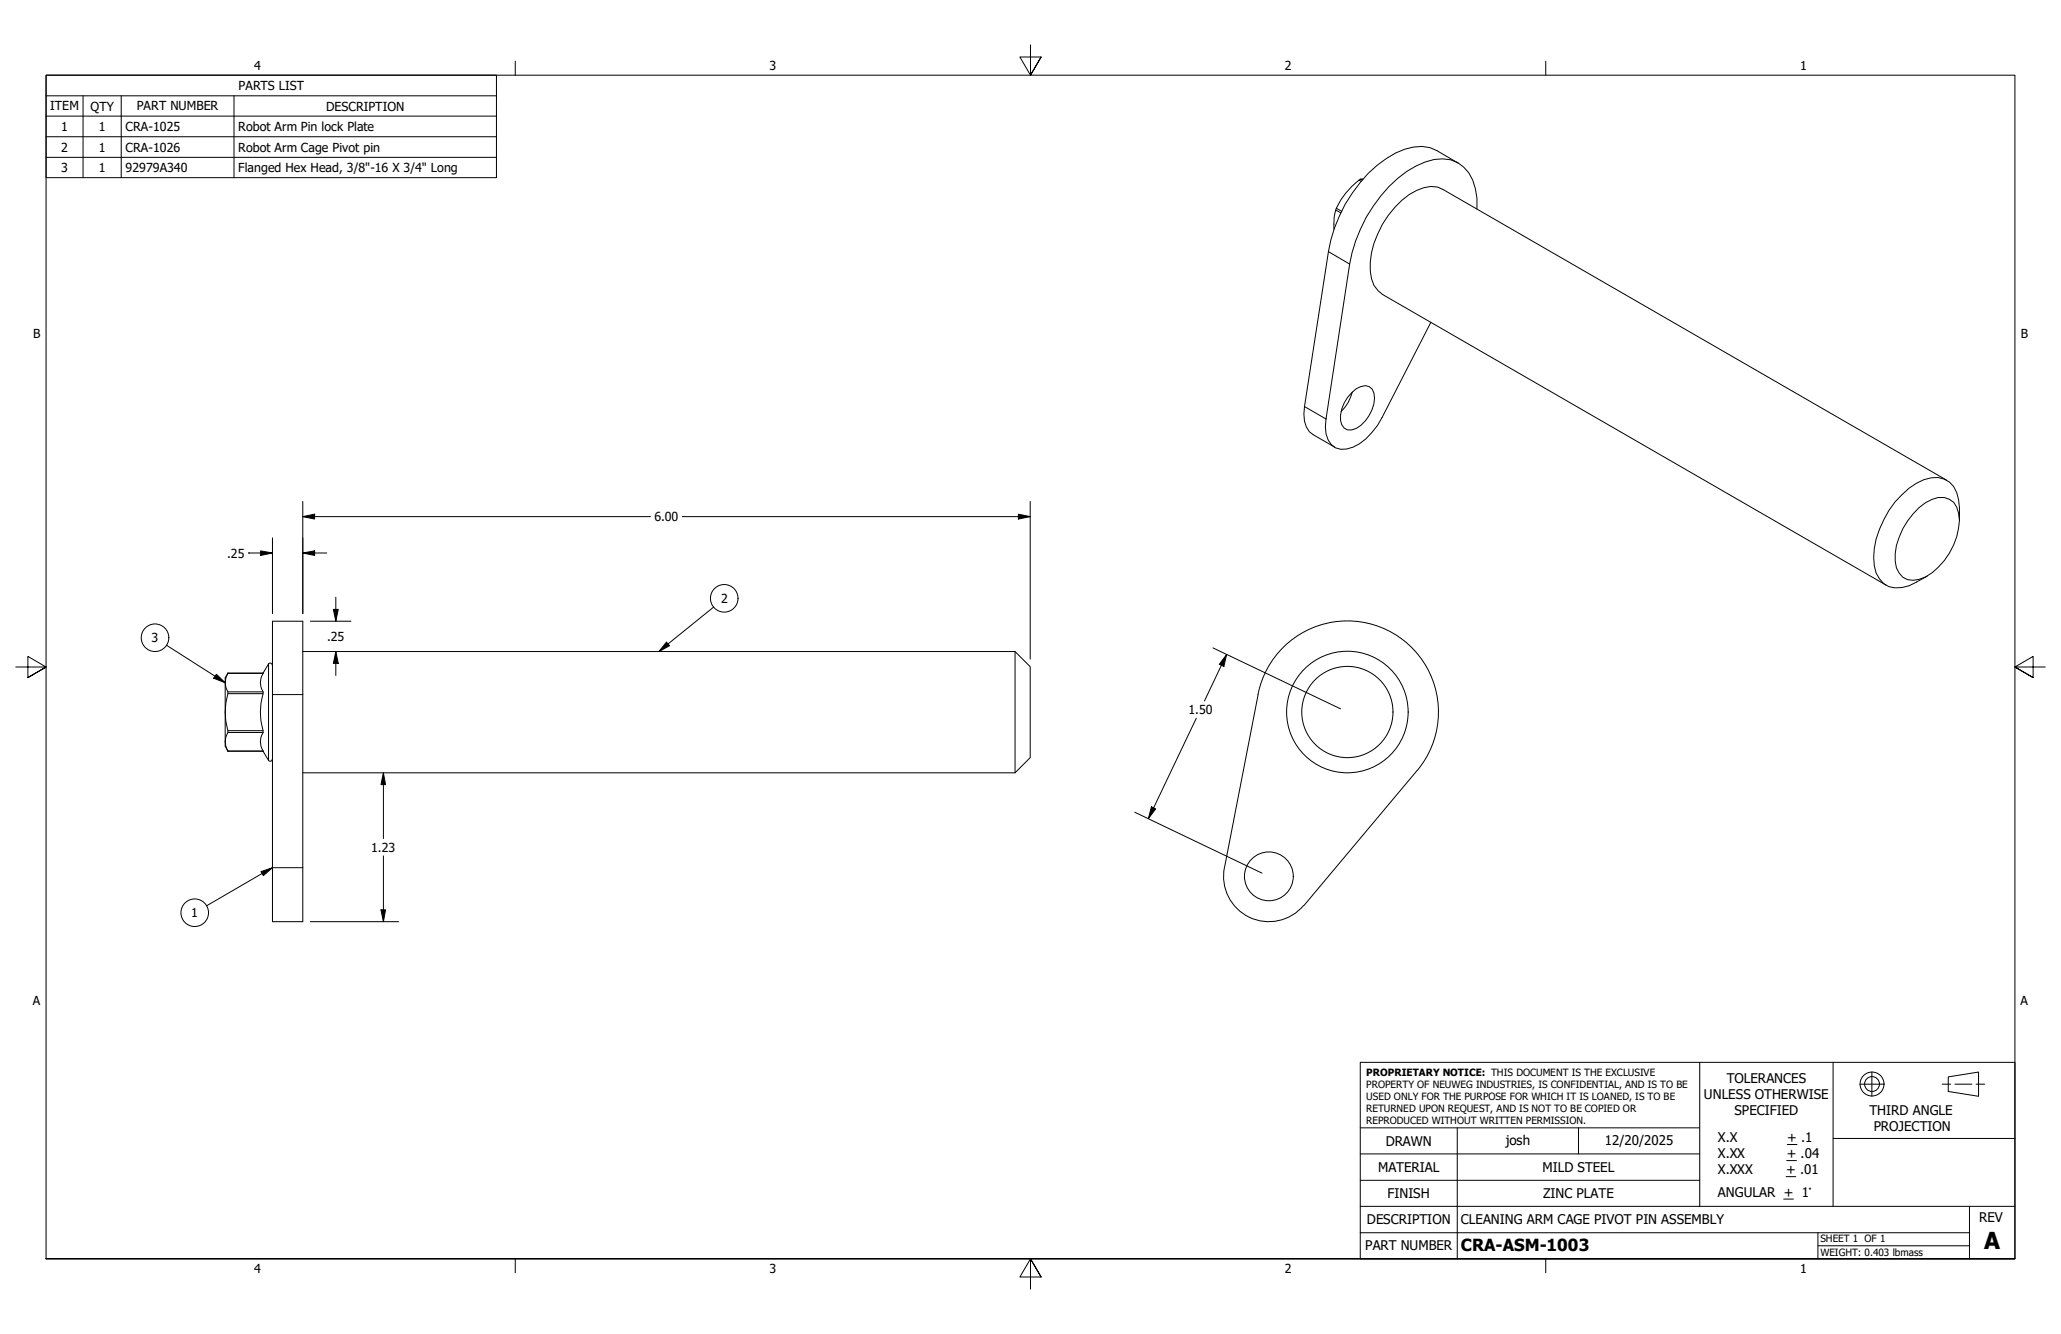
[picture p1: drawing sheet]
<svg xmlns="http://www.w3.org/2000/svg" width="432mm" height="279mm" viewBox="0 0 432 279" stroke-linecap="round" stroke-linejoin="round" font-family="sans-serif">
<!-- layer: Visible (ANSI) -->
<g fill="none" stroke="#000" stroke-width=".21">
<path d="M285.6 37.5a2.04 2.04 0 0 0-1.7 .9 12.1 12.1 0 0 0-4.4 7.1v2.5M305.5 34.2l-4.4-2.6a8 8 0 0 0-6.8-.4 23.3 23.3 0 0 0-11 9.3 31.3 31.3 0 0 0-5 12.2l-5 32.5a6.5 6.5 0 0 0 1 5.2l.8 .7 4.6 2.6M309.4 43.8a12.4 12.4 0 0 0-1.7-7.6 6.7 6.7 0 0 0-7.2-2.8 19.9 19.9 0 0 0-11.2 7.6 31.7 31.7 0 0 0-6.5 14.3l-5 32.5a6.2 6.2 0 0 0 1.1 5.3 3.9 3.9 0 0 0 4.6 .6 12.7 12.7 0 0 0 6.1-6.3l10.2-19.9M283.2 82.2a3.5 3.5 0 0 1 3.6-1.2 3.1 3.1 0 0 1 1 3.6 7.2 7.2 0 0 1-4.6 5.4 1.98 1.98 0 0 1-2.3-1.9 7.3 7.3 0 0 1 2.3-5.9zM283.3 82.1a8.2 8.2 0 0 1-2.3 4.1M402.1 106.3a7.1 7.1 0 0 1 5.3-2.1 3.6 3.6 0 0 1 2.9 3.3 12.4 12.4 0 0 1-1.9 8.3 12.7 12.7 0 0 1-6.3 5.5 3.6 3.6 0 0 1-4.8-2.4 12.2 12.2 0 0 1 2.4-9.8zM407.9 100.6l-105.6-60.9a5.6 5.6 0 0 0-5.5 .2 19.1 19.1 0 0 0-9.7 16.8 5.7 5.7 0 0 0 2.5 5l105.6 60.9M410.5 109a11.6 11.6 0 0 0-1.2-7.1 5 5 0 0 0-6.2-1.4 18.2 18.2 0 0 0-9.3 10.4 13.8 13.8 0 0 0-.7 9.1 4.6 4.6 0 0 0 5.4 3.1l1.5-.4 3.8-2M57 139.3l-.1-.3-.5-.1-1.3 2.1M57.1 130.1h6.3v62.9h-6.3zM63.4 136.5h149.3l3.1 3.1v19.1l-3.1 3.2h-149.3M212.7 136.5v25.4"/>
<path d="M47.8 141l-.6 1v14.3l.6 1.1M47.8 141a4 4 0 0 0 0 4.1 15.4 15.4 0 0 0 0 8.3 3.7 3.7 0 0 0 0 4M47.8 141h7.3M47.8 157.4h7.3M55.1 141a4 4 0 0 0 0 4.1 15.4 15.4 0 0 0 0 8.3 3.7 3.7 0 0 0 0 4M55.1 157.4l1.2 1.9M57 159l-.3 .4-.4-.2M263.6 145.5a19.1 19.1 0 0 1 26.9-13.6 19.1 19.1 0 0 1 6.4 29.5M263.6 145.5l-7.1 36.2a9.5 9.5 0 0 0 5.3 10.4 9.5 9.5 0 0 0 11.3-2.5M296.9 161.4l-23.7 28.3"/>
<circle cx="282.3" cy="149.1" r="12.7"/>
<circle cx="282.3" cy="149.1" r="9.6"/>
<circle cx="265.8" cy="183.5" r="5.1"/>
</g>
<!-- layer: Visible Narrow (ANSI) -->
<g fill="none" stroke="#000" stroke-width=".21">
<path d="M284.7 37.7l.5 .3M285.1 37.5l.3 .2M278.3 52.7l4.5 2.6M279.8 44l1.1 .6M280 43.6l1.1 .7M273.3 85.2l4.5 2.6M56.3 139.1v20.2M47.8 153.4h7.3M47.8 153h7.3M47.8 145.3h7.3M47.8 144.9h7.3M47.8 141h7.3"/>
<path d="M47.8 157.3h7.3M57.1 145.5h6.3M57.1 181.7h6.3"/>
</g>
<!-- layer: Symbol (ANSI) -->
<g fill="none" stroke="#000" stroke-width=".21">
<path d="M9.7 20.1v-4.4h94.3v4.4M9.7 20.1h94.3v4.2M9.7 20.1v17.1h94.3v-12.9M9.7 24.3h94.3M9.7 28.6h94.3M9.7 33h94.3M17.4 20.1v17.1M25.4 20.1v17.1M49 20.1v17.1M34.9 135.1l12.3 7.9M139.6 134.5l.7 .8-2.3 1.2zM149.5 127.1l-11.5 9.4"/>
<path d="M45.3 141.2l1.9 1.8-2.4-1zM54.7 182.6l2.4-.9-1.9 1.7zM57.1 181.7l-13.9 8"/>
<circle cx="32.5" cy="133.6" r="2.89"/>
<circle cx="151.7" cy="125.3" r="2.89"/>
<circle cx="40.8" cy="191.2" r="2.89"/>
</g>
<!-- layer: Border (ANSI) -->
<path d="M107.9 12.8v2.9M215.9 9.4v6.3l-2.2-3.8h4.4l-2.2 3.8 2.2-3.8M323.8 12.8v2.9M3.3 139.7h6.4l-3.9-2.2v4.4l3.9-2.2-3.9 2.2M428.5 139.7h-6.4l3.9-2.2v4.4l-3.9-2.2 3.9 2.2M9.7 263.7v-248h412.4v248h-412.4h412.4M107.9 263.7v2.9M218.1 267.5l-2.2-3.8 2.2 3.8h-4.4l2.2-3.8v6.3M323.8 263.7v2.9" fill="none" stroke="#000" stroke-width=".21"/>
<!-- layer: Title (ANSI) -->
<g fill="none" stroke="#000" stroke-width=".21">
<path d="M285 222.5h137.1v41.2h-137.1zM285 236.2h71.1M305.3 236.2v27.5M330.7 236.2v5.5M356.1 222.5v30.2M374.5 239.7h2M384 222.5v15.9M389.6 227.1h5.1M392.2 224.5v5.1M406.9 227.1h1.8M408.2 225.6l6.3-1.1v5.1l-6.3-1zM409.6 227.1h3.5"/>
<path d="M414 227.1h1.8M422.1 238.4h-38.1v14.3M285 258.2h127.6M285 252.7h137.1M285 247.2h71.1M285 241.7h71.1M373.7 251.1h2M374.2 246.4h2M374.3 243.1h2.1M380.9 258.2v5.5M412.6 252.7v11M380.9 260.9h31.7"/>
<circle cx="392.2" cy="227" r="2.51"/>
<circle cx="392.2" cy="227" r="1.56"/>
</g>
<!-- layer: Dimension (ANSI) -->
<g fill="none" stroke="#000" stroke-width=".21">
<path d="M52.1 115.8h.1M52.1 115.8h5M54.6 115.4l2.5 .4-2.5 .5zM57.1 112.6v15.9M63.4 108.2l2.5-.5v1zM63.4 115.8l2.5-.4v.9zM63.4 108.2h72.9M63.4 105v23.5M63.4 115.8h5.1M142.9 108.2h72.9M213.4 107.7l2.4 .5-2.4 .5zM215.8 105v33"/>
<path d="M65 130.1h8.5M69.8 127.6h1.1l-.5 2.5zM70.4 136.5l.5 2.4h-1.1zM70.4 125.1v5M70.4 136.5v5M254.1 135.7l26.8 12.8M257 137.1l-.6 2.5-.9-.5zM257 137.1l-4.7 9.7M250.6 150.4l-10 21M80.3 161.9l.5 2.4h-1zM80.3 161.9v13.7M80.3 179.3v13.7"/>
<path d="M237.7 170.1l26.7 12.8M241.2 169l.9 .4-1.5 2zM65 193h18.5M79.8 190.6h1l-.5 2.4z"/>
</g>
<path d="M54.6 115.4l2.5 .4-2.5 .5zM63.4 108.2l2.5-.5v1zM63.4 115.8l2.5-.4v.9zM213.4 107.7l2.4 .5-2.4 .5zM69.8 127.6h1.1l-.5 2.5zM70.4 136.5l.5 2.4h-1.1zM257 137.1l-.6 2.5-.9-.5zM80.3 161.9l.5 2.4h-1zM241.2 169l.9 .4-1.5 2zM79.8 190.6h1l-.5 2.4z" fill="#000"/>
<!-- layer: Symbol (ANSI) -->
<path d="M139.6 134.5l.7 .8-2.3 1.2zM45.3 141.2l1.9 1.8-2.4-1zM54.7 182.6l2.4-.9-1.9 1.7z" fill="#000"/>
<text font-size="4.9" x="415.7" y="261.6">A</text>
<text font-size="3.5" x="306.1" y="262">CRA-ASM-1003</text>
<g font-size="2.8">
<text x="361.8" y="226.9">TOLERANCES</text>
<text x="357" y="230.3">UNLESS OTHERWISE</text>
<text x="363.4" y="233.6">SPECIFIED</text>
<text x="391.7" y="233.5">THIRD ANGLE</text>
<text x="290.3" y="240">DRAWN</text>
<text x="315.5" y="239.7">josh</text>
<text x="336.2" y="239.8">12/20/2025</text>
<text x="359.9" y="239.3">X.X</text>
<text x="374.5" y="239.3">+ .1</text>
<text x="392.6" y="236.8">PROJECTION</text>
<text x="288.7" y="245.5">MATERIAL</text>
<text x="323.2" y="245.5">MILD STEEL</text>
<text x="359.9" y="242.6">X.XX</text>
<text x="359.9" y="245.9">X.XXX</text>
<text x="374.2" y="245.9">+ .01</text>
<text x="374.3" y="242.6">+ .04</text>
<text x="290.7" y="251">FINISH</text>
<text x="323.3" y="251">ZINC PLATE</text>
<text x="359.9" y="250.7">ANGULAR + 1°</text>
<text x="286.4" y="256.4">DESCRIPTION</text>
<text x="306.1" y="256.3">CLEANING ARM CAGE PIVOT PIN ASSEMBLY</text>
<text x="414.7" y="256">REV</text>
<text x="286" y="261.9">PART NUMBER</text>
</g>
<g font-size="2.6">
<text x="53.3" y="14.7">4</text>
<text x="161.2" y="14.7">3</text>
<text x="269.2" y="14.7">2</text>
<text x="377.1" y="14.7">1</text>
<text x="10.5" y="23.1">ITEM</text>
<text x="19" y="23.2">QTY</text>
<text x="28.6" y="23.1">PART NUMBER</text>
<text x="50" y="18.9">PARTS LIST</text>
<text x="68.3" y="23.2">DESCRIPTION</text>
<text x="12.8" y="27.4">1</text>
<text x="20.7" y="27.4">1</text>
<text x="26.3" y="27.4">CRA-1025</text>
<text x="49.9" y="27.5">Robot Arm Pin lock Plate</text>
<text x="12.8" y="31.8">2</text>
<text x="20.7" y="31.8">1</text>
<text x="26.3" y="31.8">CRA-1026</text>
<text x="49.9" y="31.8">Robot Arm Cage Pivot pin</text>
<text x="12.8" y="36.1">3</text>
<text x="20.7" y="36">1</text>
<text x="26.3" y="36.1">92979A340</text>
<text x="49.9" y="36.1">Flanged Hex Head, 3/8&quot;-16 X 3/4&quot; Long</text>
<text x="6.9" y="70.8">B</text>
<text x="423.4" y="70.8">B</text>
<text x="137.1" y="109.2">6.00</text>
<text x="47.6" y="116.8">.25</text>
<text x="151.1" y="126.2">2</text>
<text x="31.7" y="134.6">3</text>
<text x="68.5" y="134.2">.25</text>
<text x="249" y="149.5">1.50</text>
<text x="77.8" y="178.4">1.23</text>
<text x="40.1" y="192.1">1</text>
<text x="6.9" y="210.5">A</text>
<text x="423.3" y="210.5">A</text>
<text x="53.3" y="266.6">4</text>
<text x="161.2" y="266.6">3</text>
<text x="269.2" y="266.6">2</text>
<text x="377.1" y="266.6">1</text>
</g>
<g font-size="2.1">
<text x="286.3" y="225.4">PROPRIETARY NOTICE: THIS DOCUMENT IS THE EXCLUSIVE</text>
<text x="286.3" y="227.8">PROPERTY OF NEUWEG INDUSTRIES, IS CONFIDENTIAL, AND IS TO BE</text>
<text x="286.3" y="230.4">USED ONLY FOR THE PURPOSE FOR WHICH IT IS LOANED, IS TO BE</text>
<text x="286.3" y="232.9">RETURNED UPON REQUEST, AND IS NOT TO BE COPIED OR</text>
<text x="286.3" y="235.4">REPRODUCED WITHOUT WRITTEN PERMISSION.</text>
<text x="381.4" y="260.2">SHEET 1 OF 1</text>
<text x="381.4" y="263">WEIGHT: 0.403 lbmass</text>
</g>
</svg>
